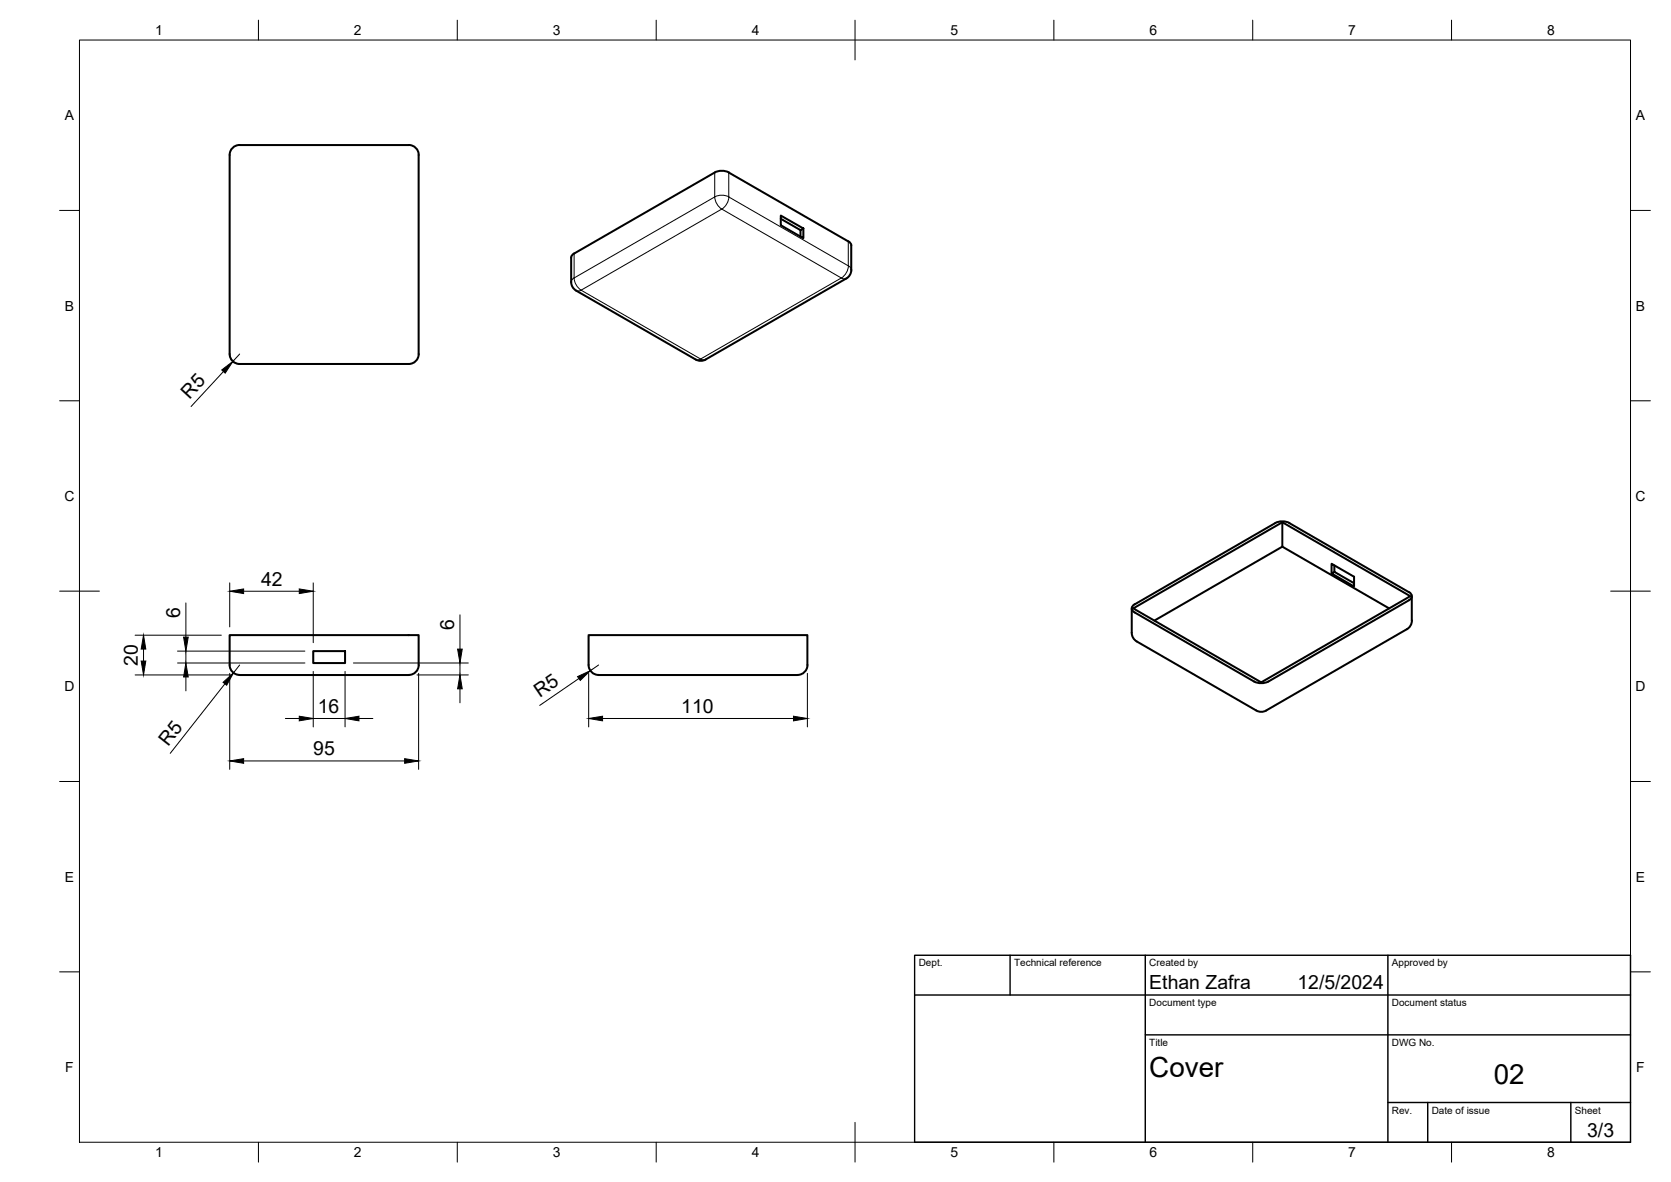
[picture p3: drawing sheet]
<svg xmlns="http://www.w3.org/2000/svg" width="420mm" height="297mm" viewBox="0 0 420 297" stroke-linecap="round" stroke-linejoin="round" font-family="sans-serif">
<!-- layer: Visible -->
<g fill="none" stroke="#000" stroke-width=".51">
<path d="M58.7 37l1-.5h.5l42.6-.1a2.48 2.48 0 0 1 2.5 2.6v50a2.51 2.51 0 0 1-2.5 2.5h-42.5a2.51 2.51 0 0 1-2.6-2.5v-50.1a2.5 2.5 0 0 1 1-1.9zM179.7 43.4l-35.3 20.3M179.7 43.3a3.9 3.9 0 0 1 3.6 0M183.2 43.4l30.1 17.3M196.3 55l5 2.8M196.3 54.2l5.7 3.2v2.5l-5.7-3.3zM202 57.4l-.7 .4v1.7M144.4 63.7l-.6 .5-.2 .5v6.2a2.51 2.51 0 0 0 1.3 2.1l30 17.3a2.51 2.51 0 0 0 2.5 .1M213.3 60.7l.6 .4 .2 .6-.1 6.1a2.41 2.41 0 0 1-1.2 2.2l-35.4 20.3M322.4 131.2v6.2l-32.1 18.6M322.4 137.4l26.9 15.5M324.2 131.5l30 17.3"/>
<path d="M324.2 131.4a3.9 3.9 0 0 0-3.5 0l-35.4 20.5a1.07 1.07 0 0 0-.7 1 1.07 1.07 0 0 0 .7 1l30.6 17.6a4 4 0 0 0 3-.2l35.3-20.4M284.6 152.9v6.1a2.51 2.51 0 0 0 1.2 2.2l30.1 17.4a2.51 2.51 0 0 0 2.5 0l35.3-20.5M284.9 152.9l37.5-21.7 32.2 18.6-37.5 21.7zM335.5 143.7l-.7 .4 5.7 3.3v-2.5l-5.7-3.2v2.4M335.5 142.1v1.6l5 2.9M354.3 148.8a1.08 1.08 0 0 1 .7 1 1.08 1.08 0 0 1-.7 1M355 149.8v6.2M355 156a2.51 2.51 0 0 1-1.2 2.1M57.7 167.1a2.51 2.51 0 0 0 2.6 2.5M60.2 169.6h42.6M78.8 163.6h8v3h-8zM105.3 167.1v-7.5h-2.1h-45.5v7.5"/>
<path d="M105.3 167.1a2.51 2.51 0 0 1-2.5 2.5M148 167.1v-7.5h55v7.5M148 167.1a2.51 2.51 0 0 0 2.5 2.5M150.5 169.6h50M203 167.1a2.51 2.51 0 0 1-2.5 2.5"/>
</g>
<!-- layer: Visible Narrow -->
<g fill="none" stroke="#000" stroke-width=".25">
<path d="M179.7 49.5l-35.3 20.4M179.7 43.4v6.1M179.7 49.5a3.9 3.9 0 0 1 3.6 0M179.7 49.5a3.9 3.9 0 0 0 1.8 3.1M181.5 52.5l-35.4 20.4 30.1 17.3M181.5 52.5l30 17.4M183.2 43.4v6.1M183.2 49.5l30.1 17.3v-6.1M183.3 49.5a3.9 3.9 0 0 1-1.8 3.1M144.4 69.8l-.6 .5-.2 .6M144.4 69.8a3.9 3.9 0 0 0 1.7 3.1l-.7 .2-.5-.1M144.4 63.7v6.2"/>
<path d="M211.5 69.9l-35.3 20.3M211.6 69.9l.6 .2 .6-.1M214.1 67.8l-.2-.5-.6-.5a3.9 3.9 0 0 1-1.7 3.1M176.2 90.2l-.7 .3-.6-.1M176.2 90.2l.7 .3 .5-.1"/>
</g>
<!-- layer: BORDER -->
<g fill="none" stroke="#000" stroke-width=".25">
<path d="M20 10.1h390v276.9h-390zM65 5.1v5M115 5.1v5M165 5.1v5M215 5.1v10M265 5.1v5M315 5.1v5M365 5.1v5M15 52.9h5M410 52.9h5M15 100.7h5M410 100.7h5"/>
<path d="M15 148.6h10M405 148.6h10M15 196.4h5M410 196.4h5M15 244.2h5M410 244.2h5M65 287v5M115 287v5M165 287v5M215 282.1v9.9M265 287v5M315 287v5"/>
<path d="M365 287v5"/>
</g>
<!-- layer: TITLEBLOCK -->
<path d="M230 250h180M230 240.1h180v46.9h-180zM254 240.1v9.9M288 240.1v46.9M349 240.1v46.9M288 260.1h122M349 277.1h61M359 277.1v9.9M395 277.1v9.9" fill="none" stroke="#000" stroke-width=".36"/>
<!-- layer: FD_Dimensions -->
<g fill="none" stroke="#000" stroke-width=".25">
<path d="M56.2 93.4l-8.2 8.8M57.8 88.9a2.51 2.51 0 0 0 2.5 2.6M60.3 89l-1.7 1.8M34 159.6h21.6M46.7 151.5v8.6M57.8 146.5v11M61.3 148.6h13.9M78.8 146.5v15M115.7 154.5v8.6M34 169.6h24.2M36.1 163.1v3M44.6 166.6h32.1"/>
<path d="M44.6 163.6h32.1M46.7 163.6v3M46.7 170.1v3.5M56.6 171.8l-13.8 17.5M57.8 169.2v24.1M60.3 167.1l-1.6 2M78.8 168.7v14M86.8 168.7v14M88.9 166.6h28.9M104.9 169.6h12.9M105.3 169.2v24.1M115.7 166.6v3"/>
<path d="M115.7 173.1v3.5M145.6 170.5l-9.9 6.8M148 169.2v13.5M150.5 167.1l-2.1 1.4M203 169.2v13.5M61.3 191.2h40.4M71.8 180.6h3.4M78.8 180.6h8M90.3 180.6h3.4M151.5 180.6h48"/>
</g>
<g fill="#000" stroke="#000" stroke-width=".25">
<path d="M55.8 93l2.8-2.2-2 3zM57.8 148.6l3.5-.6v1.2zM75.2 148l3.6 .6-3.6 .6zM35.5 166.1h1.2l-.6 3.5zM36.1 159.6l.6 3.5h-1.2zM46.7 166.6l.6 3.5h-1.1zM46.2 160.1h1.1l-.6 3.5zM56.1 171.5l2.6-2.4-1.7 3.1zM75.2 180l3.6 .6-3.6 .6zM86.8 180.6l3.5-.6v1.2zM115.7 169.6l.5 3.5h-1.1zM115.1 163.1h1.1l-.5 3.5z"/>
<path d="M145.2 170l3.2-1.5-2.5 2.5zM148 180.6l3.5-.6v1.2zM199.5 180l3.5 .6-3.5 .6zM57.8 191.2l3.5-.5v1.1zM101.7 190.7l3.6 .5-3.6 .6z"/>
</g>
<g font-size="7">
<text x="289" y="270.6">Cover</text>
<text x="375.6" y="272.3">02</text>
</g>
<g font-size="4.9">
<text x="47.7" y="100.4" transform="rotate(-47 47.7 100.4)">R5</text>
<text x="65.6" y="147.2">42</text>
<text x="45.3" y="155.4" transform="rotate(-90 45.3 155.4)">6</text>
<text x="114.2" y="158.4" transform="rotate(-90 114.2 158.4)">6</text>
<text x="34.6" y="167.3" transform="rotate(-90 34.6 167.3)">20</text>
<text x="79.9" y="179.1">16</text>
<text x="135.7" y="175.5" transform="rotate(-34 135.7 175.5)">R5</text>
<text x="171.3" y="179.1">110</text>
<text x="42.3" y="187.6" transform="rotate(-52 42.3 187.6)">R5</text>
<text x="78.8" y="189.8">95</text>
<text x="289" y="248.5">Ethan Zafra</text>
<text x="326.2" y="248.5">12/5/2024</text>
<text x="399.1" y="285.7">3/3</text>
</g>
<g font-size="3.5">
<text x="39" y="8.8">1</text>
<text x="89" y="8.8">2</text>
<text x="139" y="8.8">3</text>
<text x="189" y="8.8">4</text>
<text x="239" y="8.8">5</text>
<text x="289" y="8.8">6</text>
<text x="339" y="8.8">7</text>
<text x="389" y="8.8">8</text>
<text x="16.3" y="30.2">A</text>
<text x="411.3" y="30.2">A</text>
<text x="16.3" y="78">B</text>
<text x="411.3" y="78">B</text>
<text x="16.2" y="125.9">C</text>
<text x="411.2" y="125.9">C</text>
<text x="16.2" y="173.7">D</text>
<text x="411.2" y="173.7">D</text>
<text x="16.3" y="221.6">E</text>
<text x="411.3" y="221.6">E</text>
<text x="16.4" y="269.4">F</text>
<text x="411.4" y="269.4">F</text>
<text x="39" y="290.8">1</text>
<text x="89" y="290.8">2</text>
<text x="139" y="290.8">3</text>
<text x="189" y="290.8">4</text>
<text x="239" y="290.8">5</text>
<text x="289" y="290.8">6</text>
<text x="339" y="290.8">7</text>
<text x="389" y="290.8">8</text>
</g>
<g font-size="2.5">
<text x="231" y="242.9">Dept.</text>
<text x="255" y="242.9">Technical reference</text>
<text x="289" y="242.9">Created by</text>
<text x="350" y="242.9">Approved by</text>
<text x="289" y="252.8">Document type</text>
<text x="350" y="252.8">Document status</text>
<text x="289" y="262.9">Title</text>
<text x="350" y="262.9">DWG No.</text>
<text x="350" y="279.9">Rev.</text>
<text x="360" y="279.9">Date of issue</text>
<text x="396" y="279.9">Sheet</text>
</g>
</svg>
